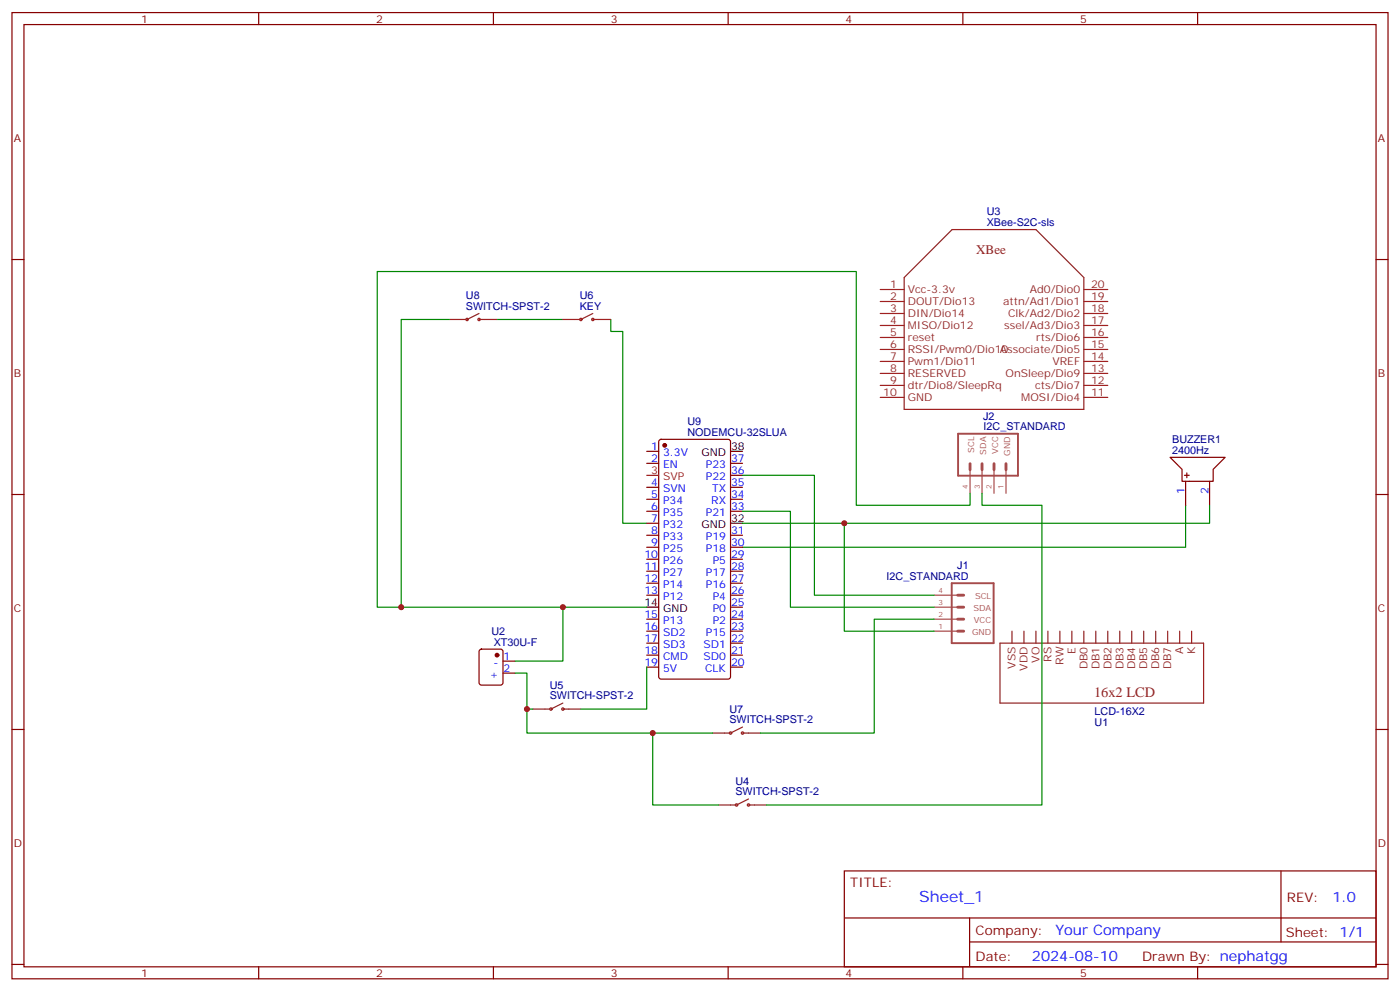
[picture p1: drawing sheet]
<svg xmlns="http://www.w3.org/2000/svg" width="412mm" height="292mm" viewBox="0 0 412 292" stroke-linecap="round" stroke-linejoin="round" font-family="sans-serif">
<g fill="none" stroke="#870000" stroke-width=".35">
<path d="M3.5 3.7h405.4v284.3h-405.4zM7.1 7.2h398.2v277.3h-398.2zM76.2 3.7v3.5M145.3 3.7v3.5M214.5 3.7v3.5M283.6 3.7v3.5M352.8 3.7v3.5M3.5 76.4h3.6M405.3 76.4h3.6M190.5 132.8h3.5M190.5 136.3h3.5M194.3 129.5l.4-.2h19.8l.6 .4 .1 69.4-.5 .7h-20l-.6-.4-.1-69.4z"/>
<path d="M215.2 136.3h3.5M215.2 139.9h3.5M344.7 134.6h16.2l-3.5 3.5v3.5h-9.2v-3.5zM348.9 139.9h1.4M349.6 139.2v1.4M3.5 145.5h3.6M190.5 143.4h3.5M190.5 146.9h3.5M190.5 150.5h3.5M190.5 154h3.5M190.5 157.5h3.5M215.2 143.4h3.5"/>
<path d="M215.2 146.9h3.5M215.2 150.5h3.5M215.2 157.5h3.5M349.2 141.6v7.1M356.3 141.6v7.1M405.3 145.5h3.6M190.5 161h3.5M190.5 164.6h3.5M190.5 168.1h3.5M190.5 171.6h3.5M190.5 175.2h3.5M215.2 161h3.5"/>
<path d="M215.2 164.6h3.5M215.2 168.1h3.5M215.2 171.6h3.5M215.2 175.2h3.5M215.2 178.7h3.5M141.3 191.2l.5-.2h5.7l.6 .5 .1 9.4-.5 .7h-5.9l-.6-.4-.1-9.5zM148.2 194.6h3.5M148.2 198.1h3.5M190.5 182.2h3.5M190.5 185.7h3.5M190.5 189.3h3.5M190.5 192.8h3.5"/>
<path d="M190.5 196.3h3.5M215.2 182.2h3.5M215.2 185.7h3.5M215.2 189.3h3.5M215.2 192.8h3.5M215.2 196.3h3.5M3.5 214.7h3.6M405.3 214.7h3.6M248.7 256.3h156.6v28.2h-156.6zM377.3 256.3v20.9M248.7 270.1h156.5M285.6 277.2h119.6"/>
<path d="M285.6 270.1v14.2M3.5 283.8h3.6M76.2 284.5v3.5M145.3 284.5v3.5M214.5 284.5v3.5M283.6 284.5v3.5M352.8 284.5v3.5M405.3 283.8h3.6"/>
</g>
<g fill="none" stroke="#008700" stroke-width=".35">
<path d="M132.3 94h-14.1v84.7h47.6M146.4 94h19.4M179.9 94v3.5h3.5v56.5h7.1M218.7 139.9h21.2v35.3h35.3M218.7 150.5h14.1v28.2h42.4M248.7 154v31.7h26.5M285.8 145.2v3.5h-33.6v-68.8h-141.1v98.8h7.1M289.3 145.2v3.5h17.6v88.2h-81.1M349.2 148.7v12.3h-130.5M356.3 148.7v5.3h-137.6M190.5 178.7h-24.7v15.9h-14.1M151.7 198.1h3.5v10.6h1.8"/>
<path d="M190.5 196.3v12.4h-19.4M275.2 182.2h-17.7v33.5h-33.5M155.2 208.7v7h54.7M192.3 215.7v21.2h19.4"/>
</g>
<g fill="none" stroke="#8c2424" stroke-width=".35">
<path d="M132.3 94h4.9M141.1 94h5.3M141.1 92.3l-3.5 1.7M165.8 94h4.9M174.6 92.3l-3.5 1.7M174.6 94h5.3M259.3 85.2h7M259.3 88.7h7M259.3 92.3h7M259.3 95.8h7M259.3 99.3h7M266.3 81.7l14.2-14.1h24.7l14.1 14.1v38.8h-53z"/>
<path d="M319.3 85.2h7M319.3 88.7h7M319.3 92.3h7M319.3 95.8h7M319.3 99.3h7M259.3 102.8h7M259.3 106.4h7M259.3 109.9h7M259.3 113.4h7M259.3 116.9h7M319.3 102.8h7M319.3 106.4h7"/>
<path d="M319.3 109.9h7M319.3 113.4h7M319.3 116.9h7M294.6 189.3h59.9v17.6h-59.9zM298.1 185.7v3.6M301.6 185.7v3.6M305.2 185.7v3.6M308.7 185.7v3.6M312.2 185.7v3.6M315.7 185.7v3.6M319.3 185.7v3.6M322.8 185.7v3.6"/>
<path d="M326.3 185.7v3.6M329.8 185.7v3.6M333.4 185.7v3.6M336.9 185.7v3.6M340.4 185.7v3.6M344 185.7v3.6M347.5 185.7v3.6M351 185.7v3.6M157 208.7h4.9M165.8 206.9l-3.5 1.8M165.8 208.7h5.3M209.9 215.7h4.9"/>
<path d="M218.7 214l-3.5 1.7M218.7 215.7h5.3M211.7 236.9h4.9M220.5 235.1l-3.5 1.8M220.5 236.9h5.3"/>
<circle cx="137.6" cy="94" r=".35"/>
<circle cx="141.1" cy="94" r=".35"/>
<circle cx="171.1" cy="94" r=".35"/>
<circle cx="174.6" cy="94" r=".35"/>
<circle cx="162.3" cy="208.7" r=".35"/>
<circle cx="165.8" cy="208.7" r=".35"/>
<circle cx="215.2" cy="215.7" r=".35"/>
<circle cx="218.7" cy="215.7" r=".35"/>
<circle cx="217" cy="236.9" r=".35"/>
<circle cx="220.5" cy="236.9" r=".35"/>
</g>
<g fill="#870000" stroke="#870000" stroke-width=".35">
<circle cx="195.8" cy="131.1" r=".53"/>
<circle cx="146.4" cy="192.8" r=".53"/>
</g>
<path d="M190.5 139.9h3.5" fill="none" stroke="#f00" stroke-width=".35"/>
<path d="M215.2 132.8h3.5M215.2 154h3.5M190.5 178.7h3.5" fill="none" stroke="#000" stroke-width=".35"/>
<path d="M282.2 127.6h17.7v12.4h-17.7zM280.3 171.6h12.4v17.7h-12.4z" fill="none" stroke="#a64a4a" stroke-width=".56"/>
<path d="M285.8 136.5v1.7M289.3 136.5v1.7M292.8 136.5v1.7M296.3 136.5v1.7M282.1 178.7h1.8M282.1 175.2h1.8M282.1 182.2h1.8M282.1 185.7h1.8" fill="none" stroke="#a64a4a" stroke-width=".85"/>
<path d="M285.8 138.2v7M289.3 138.2v7M292.8 138.2v7M296.3 138.2v7M275.2 178.7h6.9M275.2 175.2h6.9M275.2 185.7h6.9M275.2 182.2h6.9" fill="none" stroke="#a64a4a" stroke-width=".35"/>
<g fill="#c00">
<circle cx="248.7" cy="154" r=".88"/>
<circle cx="155.2" cy="208.7" r=".88"/>
<circle cx="165.8" cy="178.7" r=".88"/>
<circle cx="118.2" cy="178.7" r=".88"/>
<circle cx="192.3" cy="215.7" r=".88"/>
</g>
<text font-size="4.6" fill="#00f" x="270.8" y="265.3">Sheet_1</text>
<text font-size="4.2" fill="#8d2323" x="322.3" y="205.1">16x2 LCD</text>
<g font-size="4.2" fill="#00f">
<text x="392.5" y="265.6">1.0</text>
<text x="310.9" y="275.1">Your Company</text>
<text x="304" y="282.9">2024-08-10</text>
</g>
<text font-size="3.9" fill="#8d2323" x="287.5" y="74.6">XBee</text>
<g font-size="3.9" fill="#800">
<text x="250.5" y="260.9">TITLE:</text>
<text x="379.1" y="265.6">REV:</text>
<text x="287.4" y="275.1">Company:</text>
<text x="378.7" y="275.7">Sheet: 1/1</text>
<text x="287.4" y="282.8">Date:</text>
<text x="336.4" y="282.8">Drawn By: nephatgg</text>
</g>
<g font-size="3.2" fill="#800">
<text x="41.6" y="6.7">1</text>
<text x="110.8" y="6.7">2</text>
<text x="179.9" y="6.7">3</text>
<text x="249.1" y="6.7">4</text>
<text x="318.2" y="6.7">5</text>
<text x="4.1" y="41.8">A</text>
<text x="405.9" y="41.8">A</text>
<text x="4.1" y="110.9">B</text>
<text x="405.9" y="110.9">B</text>
<text x="4.1" y="180.1">C</text>
<text x="405.9" y="180.1">C</text>
<text x="4.1" y="249.2">D</text>
<text x="405.9" y="249.2">D</text>
<text x="41.6" y="287.5">1</text>
<text x="110.8" y="287.5">2</text>
<text x="179.9" y="287.5">3</text>
<text x="249.1" y="287.5">4</text>
<text x="318.2" y="287.5">5</text>
</g>
<g font-size="3.2" fill="#000080">
<text x="290.7" y="63.4">U3</text>
<text x="290.7" y="66.5">XBee-S2C-sls</text>
<text x="137.2" y="88">U8</text>
<text x="170.8" y="88">U6</text>
<text x="137.2" y="91.2">SWITCH-SPST-2</text>
<text x="170.8" y="91.2">KEY</text>
<text x="202.5" y="125.1">U9</text>
<text x="289.6" y="123.6">J2</text>
<text x="202.5" y="128.2">NODEMCU-32SLUA</text>
<text x="289.7" y="126.6">I2C_STANDARD</text>
<text x="345.3" y="130.4">BUZZER1</text>
<text x="345.3" y="133.5">2400Hz</text>
<text x="282" y="167.5">J1</text>
<text x="261.2" y="170.6">I2C_STANDARD</text>
<text x="144.8" y="186.8">U2</text>
<text x="145.4" y="190">XT30U-F</text>
<text x="161.9" y="202.7">U5</text>
<text x="161.9" y="205.8">SWITCH-SPST-2</text>
<text x="214.9" y="209.7">U7</text>
<text x="214.9" y="212.9">SWITCH-SPST-2</text>
<text x="322.4" y="210.4">LCD-16X2</text>
<text x="322.4" y="213.5">U1</text>
<text x="216.6" y="230.9">U4</text>
<text x="216.6" y="234.1">SWITCH-SPST-2</text>
</g>
<g font-size="3.2" fill="#8d2323">
<text x="262.2" y="88.4">2</text>
<text x="262.2" y="84.8">1</text>
<text x="267.4" y="89.8">DOUT/Dio13</text>
<text x="267.4" y="86.3">Vcc-3.3v</text>
<text x="295.5" y="89.8">attn/Ad1/Dio1</text>
<text x="303.3" y="86.3">Ad0/Dio0</text>
<text x="321.4" y="84.8">20</text>
<text x="321.4" y="88.4">19</text>
<text x="262.2" y="95.4">4</text>
<text x="262.2" y="91.9">3</text>
<text x="267.4" y="93.3">DIN/Dio14</text>
<text x="296.9" y="93.3">Clk/Ad2/Dio2</text>
<text x="321.4" y="91.9">18</text>
<text x="321.4" y="95.4">17</text>
<text x="262.2" y="99">5</text>
<text x="267.4" y="100.4">reset</text>
<text x="267.4" y="96.8">MISO/Dio12</text>
<text x="295.8" y="96.8">ssel/Ad3/Dio3</text>
<text x="305.3" y="100.4">rts/Dio6</text>
<text x="321.4" y="99">16</text>
<text x="262.2" y="106">7</text>
<text x="262.2" y="102.5">6</text>
<text x="267.4" y="107.4">Pwm1/Dio11</text>
<text x="267.4" y="103.9">RSSI/Pwm0/Dio10</text>
<text x="294.5" y="103.9">Associate/Dio5</text>
<text x="310" y="107.4">VREF</text>
<text x="321.4" y="102.5">15</text>
<text x="321.4" y="106">14</text>
<text x="262.2" y="113.1">9</text>
<text x="262.2" y="109.5">8</text>
<text x="267.4" y="110.9">RESERVED</text>
<text x="296.2" y="110.9">OnSleep/Dio9</text>
<text x="321.4" y="109.5">13</text>
<text x="321.4" y="113.1">12</text>
<text x="260.2" y="116.6">10</text>
<text x="267.4" y="118">GND</text>
<text x="267.4" y="114.5">dtr/Dio8/SleepRq</text>
<text x="300.8" y="118">MOSI/Dio4</text>
<text x="305" y="114.5">cts/Dio7</text>
<text x="321.4" y="116.6">11</text>
<text x="299.2" y="196.8" transform="rotate(-90 299.2 196.8)">VSS</text>
<text x="302.7" y="197.4" transform="rotate(-90 302.7 197.4)">VDD</text>
<text x="306.2" y="195" transform="rotate(-90 306.2 195)">VO</text>
<text x="309.7" y="194.7" transform="rotate(-90 309.7 194.7)">RS</text>
<text x="313.3" y="195.7" transform="rotate(-90 313.3 195.7)">RW</text>
<text x="316.8" y="192.3" transform="rotate(-90 316.8 192.3)">E</text>
<text x="320.3" y="197" transform="rotate(-90 320.3 197)">DB0</text>
<text x="323.8" y="197" transform="rotate(-90 323.8 197)">DB1</text>
<text x="327.4" y="197" transform="rotate(-90 327.4 197)">DB2</text>
<text x="330.9" y="197" transform="rotate(-90 330.9 197)">DB3</text>
<text x="334.4" y="197" transform="rotate(-90 334.4 197)">DB4</text>
<text x="338" y="197" transform="rotate(-90 338 197)">DB5</text>
<text x="341.5" y="197" transform="rotate(-90 341.5 197)">DB6</text>
<text x="345" y="197" transform="rotate(-90 345 197)">DB7</text>
<text x="348.5" y="192.5" transform="rotate(-90 348.5 192.5)">A</text>
<text x="352.1" y="192.5" transform="rotate(-90 352.1 192.5)">K</text>
</g>
<g font-size="3.2" fill="#00f">
<text x="191.8" y="132.5">1</text>
<text x="191.8" y="136">2</text>
<text x="195.3" y="134.2">3.3V</text>
<text x="195.3" y="137.8">EN</text>
<text x="207.9" y="137.8">P23</text>
<text x="215.4" y="136">37</text>
<text x="191.8" y="143.1">4</text>
<text x="207.9" y="141.3">P22</text>
<text x="215.4" y="143.1">35</text>
<text x="215.4" y="139.5">36</text>
<text x="191.8" y="146.6">5</text>
<text x="195.3" y="144.8">SVN</text>
<text x="195.3" y="148.3">P34</text>
<text x="209.5" y="148.3">RX</text>
<text x="209.8" y="144.8">TX</text>
<text x="215.4" y="146.6">34</text>
<text x="348.9" y="145.4" transform="rotate(-90 348.9 145.4)">1</text>
<text x="356" y="145.4" transform="rotate(-90 356 145.4)">2</text>
<text x="191.8" y="150.1">6</text>
<text x="191.8" y="153.6">7</text>
<text x="195.3" y="151.9">P35</text>
<text x="195.3" y="155.4">P32</text>
<text x="207.9" y="151.9">P21</text>
<text x="215.4" y="150.1">33</text>
<text x="191.8" y="157.2">8</text>
<text x="191.8" y="160.7">9</text>
<text x="195.3" y="158.9">P33</text>
<text x="207.9" y="158.9">P19</text>
<text x="215.4" y="160.7">30</text>
<text x="215.4" y="157.2">31</text>
<text x="189.8" y="164.2">10</text>
<text x="189.8" y="167.7">11</text>
<text x="195.3" y="162.5">P25</text>
<text x="195.3" y="166">P26</text>
<text x="207.9" y="162.5">P18</text>
<text x="210" y="166">P5</text>
<text x="215.4" y="167.7">28</text>
<text x="215.4" y="164.2">29</text>
<text x="189.8" y="171.3">12</text>
<text x="195.3" y="169.5">P27</text>
<text x="195.3" y="173">P14</text>
<text x="207.9" y="173">P16</text>
<text x="207.9" y="169.5">P17</text>
<text x="215.4" y="171.3">27</text>
<text x="189.8" y="174.8">13</text>
<text x="195.3" y="176.6">P12</text>
<text x="210" y="176.6">P4</text>
<text x="215.4" y="178.3">25</text>
<text x="215.4" y="174.8">26</text>
<text x="189.8" y="181.9">15</text>
<text x="189.8" y="185.4">16</text>
<text x="195.3" y="183.6">P13</text>
<text x="210" y="183.6">P2</text>
<text x="210" y="180.1">P0</text>
<text x="215.4" y="185.4">23</text>
<text x="215.4" y="181.9">24</text>
<text x="189.8" y="188.9">17</text>
<text x="195.3" y="187.1">SD2</text>
<text x="195.3" y="190.7">SD3</text>
<text x="207.3" y="190.7">SD1</text>
<text x="207.9" y="187.1">P15</text>
<text x="215.4" y="188.9">22</text>
<text x="145.4" y="196">-</text>
<text x="148.3" y="194.2">1</text>
<text x="148.3" y="197.7">2</text>
<text x="189.8" y="192.4">18</text>
<text x="189.8" y="196">19</text>
<text x="195.3" y="194.2">CMD</text>
<text x="195.3" y="197.7">5V</text>
<text x="207.3" y="194.2">SD0</text>
<text x="207.7" y="197.7">CLK</text>
<text x="215.4" y="196">20</text>
<text x="215.4" y="192.4">21</text>
<text x="144.3" y="199.5">+</text>
</g>
<g font-size="3.2">
<text x="206.6" y="134.2">GND</text>
<text x="215.4" y="132.5">38</text>
<text x="206.6" y="155.4">GND</text>
<text x="215.4" y="153.6">32</text>
<text x="189.8" y="178.3">14</text>
<text x="195.3" y="180.1">GND</text>
</g>
<g font-size="3.2" fill="#f00">
<text x="191.8" y="139.5">3</text>
<text x="195.3" y="141.3">SVP</text>
</g>
<g font-size="2.5" fill="#a54b4b">
<text x="287" y="133.3" transform="rotate(-90 287 133.3)">SCL</text>
<text x="290.5" y="133.8" transform="rotate(-90 290.5 133.8)">SDA</text>
<text x="294" y="133.6" transform="rotate(-90 294 133.6)">VCC</text>
<text x="297.6" y="134.2" transform="rotate(-90 297.6 134.2)">GND</text>
<text x="286.7" y="179.9">SDA</text>
<text x="287.2" y="176.4">SCL</text>
<text x="286.9" y="183.4">VCC</text>
<text x="286.3" y="187">GND</text>
</g>
<g font-size="2.1" fill="#a54b4b">
<text x="285.1" y="143.8" transform="rotate(-90 285.1 143.8)">4</text>
<text x="288.6" y="143.8" transform="rotate(-90 288.6 143.8)">3</text>
<text x="292.1" y="143.8" transform="rotate(-90 292.1 143.8)">2</text>
<text x="295.6" y="143.8" transform="rotate(-90 295.6 143.8)">1</text>
<text x="276.5" y="178">3</text>
<text x="276.5" y="174.5">4</text>
<text x="276.5" y="185">1</text>
<text x="276.5" y="181.5">2</text>
</g>
</svg>
